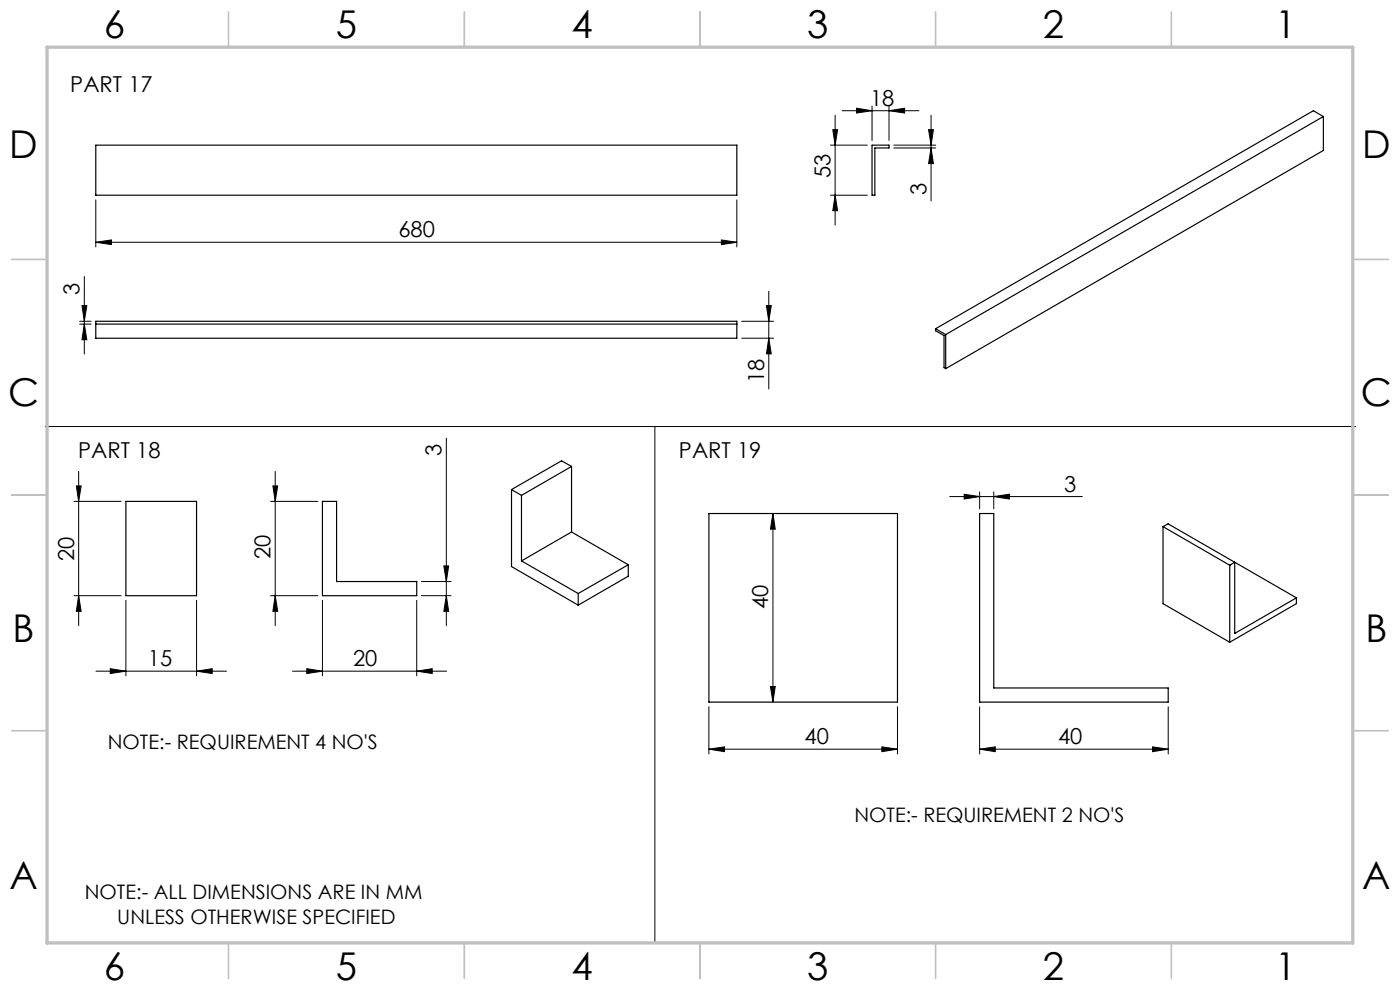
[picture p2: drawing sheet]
<svg xmlns="http://www.w3.org/2000/svg" width="297mm" height="210mm" viewBox="0 0 297 210" stroke-linecap="round" stroke-linejoin="round" font-family="sans-serif">
<g fill="none" stroke="#000" stroke-width=".21">
<path d="M176.2 30.8h7.8M176.7 27.5h1l-.5 3.3zM177.2 24.4v23.4M178.6 23.5h16.3M181.7 23l3.3 .5-3.3 .5zM185 22.5v7.3M188.6 23.5l3.3-.5v1zM188.6 22.5v7.3M189.6 31.4h8.9M189.6 30.8h8.9M197 27.5h1l-.5 3.3zM197.5 24.4v18.2"/>
<path d="M197.5 31.4l.5 3.3h-1zM17.9 58.7v16.4M20.3 51.4l3.3-.5v1zM20.3 42.4v10M20.3 51.4h136M153 50.9l3.3 .5-3.3 .5zM156.3 42.4v10M176.2 41.4h7.8M177.2 41.4l.5 3.3h-1zM16.9 68.7h2.4M16.9 68.1h2.4M17.4 64.8h1l-.5 3.3z"/>
<path d="M17.9 68.7l.5 3.4h-1zM157.3 68.1h6.8M157.3 71.7h6.8M162.6 64.8h1l-.5 3.3zM163.1 61.8v20.7M163.1 71.7l.5 3.4h-1zM9.6 90.5h278M94.7 92.9v39.8M138.9 90.5v109.5M15.7 106.4h10M16.2 103.1h1l-.5 3.3zM16.7 100v32.7"/>
<path d="M57.4 106.4h10M57.9 103.1h1l-.5 3.3zM58.4 100v32.7M164 108.9v40M164 108.9l.5 3.3h-1.1zM201.5 105.3h28.1M204.5 104.8l3.3 .5-3.3 .6zM207.8 104.3v3.6M210.8 105.3l3.3-.5v1.1zM210.8 104.3v3.6M15.7 126.4h10M16.7 126.4l.5 3.3h-1z"/>
<path d="M26.7 127.3v16.1M41.7 127.3v16.1M57.4 126.4h10M58.4 126.4l.5 3.3h-1zM68.4 127.3v16.1M88.4 127.3v16.1M89.4 126.4h6.3M89.4 123.4h6.3M94.2 120h1l-.5 3.4zM94.7 126.4l.5 3.3h-1zM20.4 142.4h27.6M23.4 141.8l3.3 .6-3.3 .5z"/>
<path d="M41.7 142.4l3.3-.6v1.1zM62.1 142.4h32.7M65.1 141.8l3.3 .6-3.3 .5zM88.4 142.4l3.3-.6v1.1zM150.4 158.9l3.3-.5v1zM150.4 149.9v10M150.4 158.9h40M163.4 145.6h1.1l-.5 3.3zM187.1 158.4l3.3 .5-3.3 .5zM190.4 149.9v10M207.8 158.9l3.3-.5v1zM207.8 158.9h40"/>
<path d="M207.8 149.9v10M244.5 158.4l3.3 .5-3.3 .5zM247.8 149.9v10"/>
</g>
<g fill="none" stroke="#c0c0c0" stroke-width=".35">
<path d="M48.5 2.5v7.5M98.5 2.5v7.5M148.5 2.5v7.5M198.5 2.5v7.5M248.5 2.5v7.5M2.5 55h7.5M287 55h7.5M2.5 105h7.5M287 105h7.5M2.5 155h7.5M287 155h7.5M48.5 200v7.5"/>
<path d="M98.5 200v7.5M148.5 200v7.5M198.5 200v7.5M248.5 200v7.5"/>
</g>
<path d="M10 10h277v190h-277z" fill="none" stroke="#c0c0c0" stroke-width=".7"/>
<g fill="#000">
<path d="M176.7 27.5h1l-.5 3.3zM177.2 41.4l.5 3.3h-1zM162.6 64.8h1l-.5 3.3zM163.1 71.7l.5 3.4h-1zM16.2 103.1h1l-.5 3.3zM16.7 126.4l.5 3.3h-1zM57.9 103.1h1l-.5 3.3zM58.4 126.4l.5 3.3h-1zM164 108.9l.5 3.3h-1.1zM163.4 145.6h1.1l-.5 3.3z"/>
<path d="M188.6 23.5l3.3-.5v1zM181.7 23l3.3 .5-3.3 .5zM41.7 142.4l3.3-.6v1.1zM23.4 141.8l3.3 .6-3.3 .5zM187.1 158.4l3.3 .5-3.3 .5zM150.4 158.9l3.3-.5v1zM210.8 105.3l3.3-.5v1.1zM204.5 104.8l3.3 .5-3.3 .6z"/>
<path d="M197.5 31.4l.5 3.3h-1zM197 27.5h1l-.5 3.3zM17.9 68.7l.5 3.4h-1zM17.4 64.8h1l-.5 3.3zM94.7 126.4l.5 3.3h-1zM94.2 120h1l-.5 3.4z"/>
<path d="M20.3 51.4l3.3-.5v1zM153 50.9l3.3 .5-3.3 .5zM65.1 141.8l3.3 .6-3.3 .5zM88.4 142.4l3.3-.6v1.1zM207.8 158.9l3.3-.5v1zM244.5 158.4l3.3 .5-3.3 .5z"/>
</g>
<g fill="none" stroke="#000" stroke-width=".25">
<path d="M20.3 30.8h136v10.6h-136zM185 30.8h3.6v.6h-3v10h-.6zM280.7 24.7l-80.1 46.3M280.7 24.7l-2.1-1.2-80.1 46.2M280.7 24.7v7.2l-80.1 46.3M20.3 68.1h136v3.6h-136zM20.3 68.7h136M198.5 69.7l2.1 1.3M198.5 69.7v.5l1.8 1v6.8l.3 .2M200.6 71v7.2M121.2 98.9l-10.6 6.2M121.2 98.9l-2.1-1.2-10.6 6.1"/>
<path d="M121.2 98.9v13.9M26.7 106.4h15v20h-15zM68.4 106.4h3v17h17v3h-20zM108.5 103.8v16.4l14.2 8.2M108.5 103.8l2.1 1.3M110.6 105.1v13.9M110.6 119l12.1 6.9M121.2 112.8l-10.6 6.2M121.2 112.8l12.1 7M133.3 119.8l-10.6 6.1M133.3 119.8v2.4l-10.6 6.2M150.4 108.9h40v40h-40z"/>
<path d="M207.8 108.9h3v37h37v3h-40zM246.7 111.7l1.1-.6 27.2 15.7M246.7 111.7l14.2 8.2M246.7 111.7v16.3l14.2 8.2M260.9 119.9l1-.6v15.1l13.1-7.6M260.9 119.9v16.3M122.7 125.9v2.5M275 126.8v1.2l-14.1 8.2"/>
</g>
<g font-size="8.1">
<text x="22" y="8">6</text>
<text x="71.2" y="8">5</text>
<text x="121.2" y="8">4</text>
<text x="171.3" y="8">3</text>
<text x="221.3" y="8">2</text>
<text x="270.5" y="8">1</text>
<text x="2" y="33.6">D</text>
<text x="289" y="33.6">D</text>
<text x="1.7" y="86.1">C</text>
<text x="288.7" y="86.1">C</text>
<text x="2.7" y="136.1">B</text>
<text x="289.7" y="136.1">B</text>
<text x="2" y="188.6">A</text>
<text x="289" y="188.6">A</text>
<text x="22" y="208">6</text>
<text x="71.2" y="208">5</text>
<text x="121.2" y="208">4</text>
<text x="171.3" y="208">3</text>
<text x="221.3" y="208">2</text>
<text x="270.5" y="208">1</text>
</g>
<g font-size="4.7">
<text x="14.9" y="19.6">PART 17</text>
<text x="184.6" y="22.5">18</text>
<text x="176.2" y="37.9" transform="rotate(-90 176.2 37.9)">53</text>
<text x="196.5" y="41.3" transform="rotate(-90 196.5 41.3)">3</text>
<text x="84.5" y="50.4">680</text>
<text x="16.9" y="62.5" transform="rotate(-90 16.9 62.5)">3</text>
<text x="162.1" y="81.2" transform="rotate(-90 162.1 81.2)">18</text>
<text x="16.6" y="97.1">PART 18</text>
<text x="93.7" y="96.8" transform="rotate(-90 93.7 96.8)">3</text>
<text x="144" y="97.1">PART 19</text>
<text x="225.8" y="104.3">3</text>
<text x="15.7" y="119" transform="rotate(-90 15.7 119)">20</text>
<text x="57.4" y="118.7" transform="rotate(-90 57.4 118.7)">20</text>
<text x="163" y="129.1" transform="rotate(-90 163 129.1)">40</text>
<text x="31.4" y="141.3">15</text>
<text x="74.9" y="141.3">20</text>
<text x="170.7" y="157.9">40</text>
<text x="224.5" y="157.9">40</text>
</g>
<g font-size="4.2">
<text x="22.9" y="158.8">NOTE:- REQUIREMENT 4 NO'S</text>
<text x="181.3" y="174.4">NOTE:- REQUIREMENT 2 NO'S</text>
<text x="18" y="190.7">NOTE:- ALL DIMENSIONS ARE IN MM</text>
<text x="24.9" y="195.9">UNLESS OTHERWISE SPECIFIED</text>
</g>
</svg>
